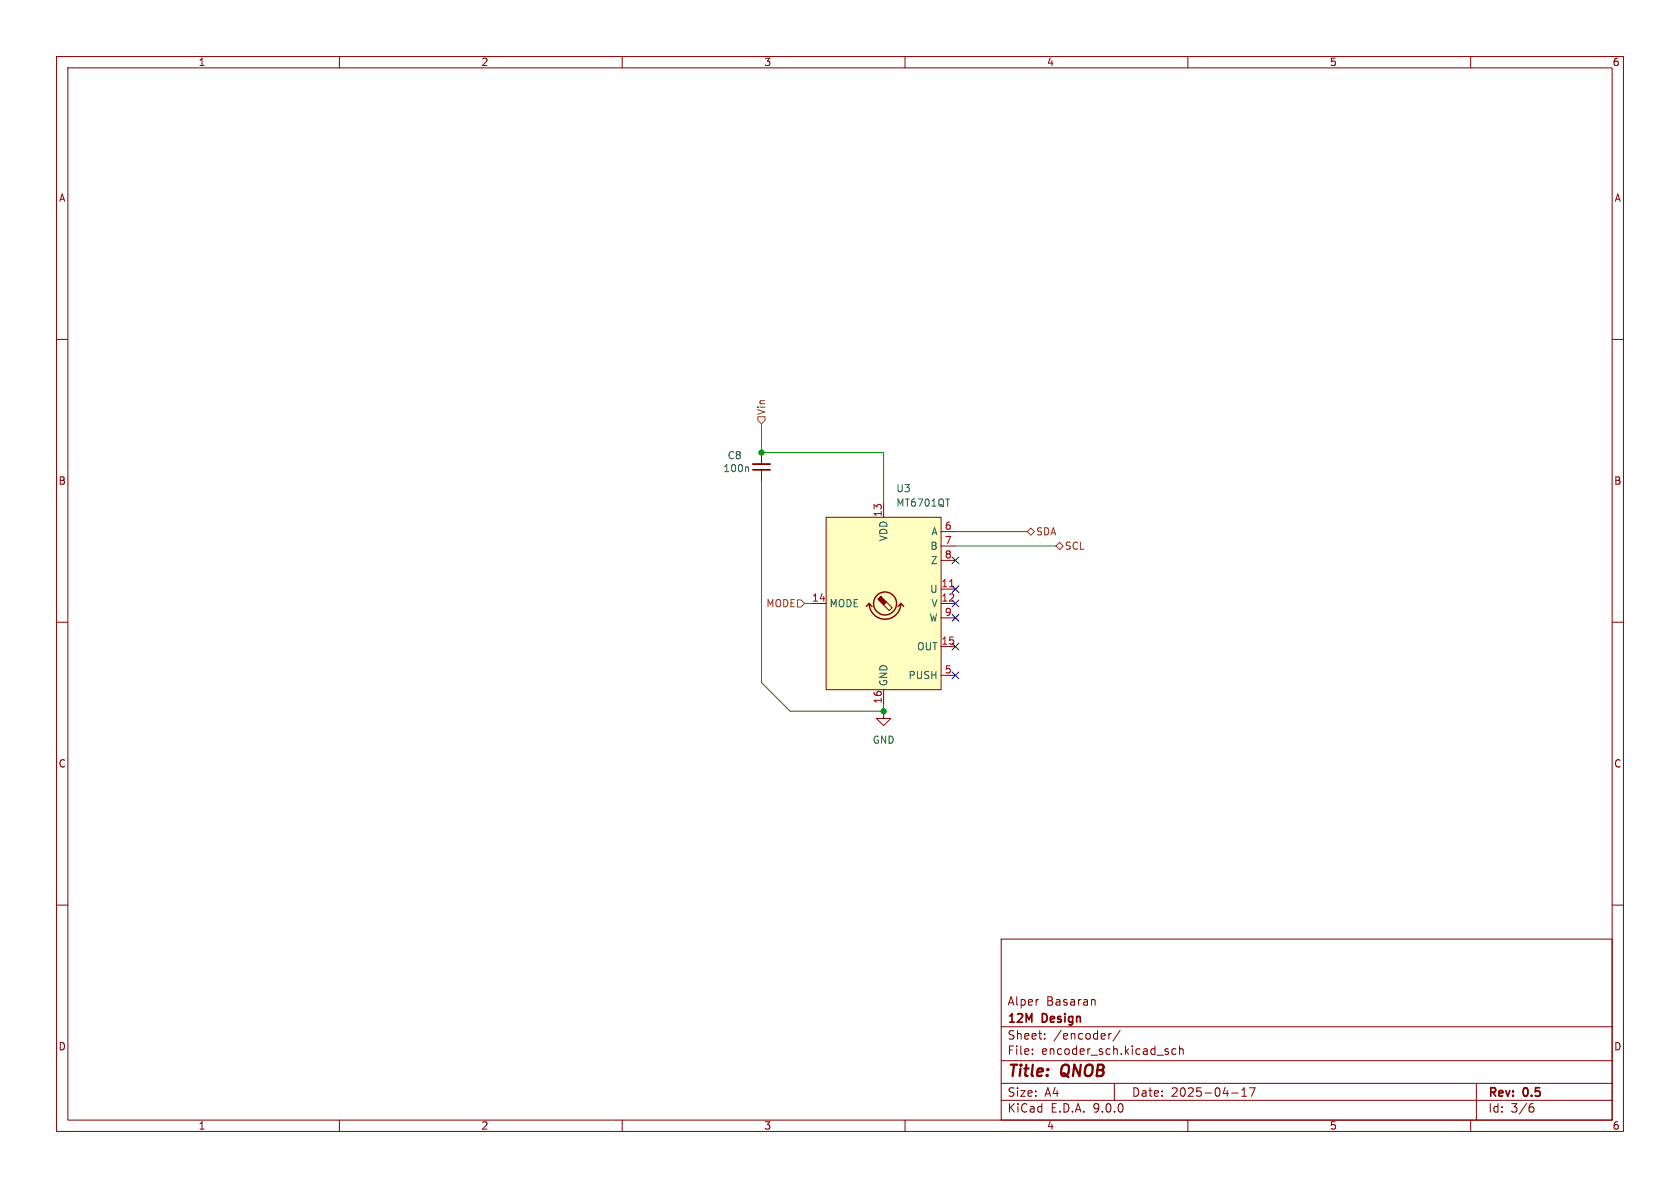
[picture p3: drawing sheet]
<svg xmlns="http://www.w3.org/2000/svg" width="297mm" height="210mm" viewBox="0 0 297 210" stroke-linecap="round" stroke-linejoin="round" font-family="sans-serif">
<g fill="none" stroke="#840000" stroke-width=".18">
<path d="M10 10h277v190h-277zM12 12h273v186h-273zM60 10v2M110 10v2M160 10v2M210 10v2M260 10v2M10 60h2M285 60h2M10 110h2M285 110h2M10 160h2"/>
<path d="M177 166h108v32h-108zM193.2 176.7h.2l.2 .2v.8M285 160h2M60 198v2M110 198v2M160 198v2M177 194.5h108M177 191.5h108M177 187.5h108M177 181.5h108M182.5 186.3v.1M182.5 185.5v.1"/>
<path d="M184.7 183.6v.1M184.7 182.8v.1M196 182.7v1M196.5 182.7l-.3 .1-.2 .2M197 191.5v3M198 182.1l-1.3 2M206.4 185.9l.2 .2-.2 .3M206.4 185.4l.1 .1M207.9 185.5l-.4-.1-.3 .3v.4l.1 .2h.6M208.5 185.5l.2-.1 .4 .1 .1 .9M208.5 184.9v1.5M210 198v2"/>
<path d="M217.7 193.2h1.2M219.5 193.8h.9M219.5 192.7l.5-.4v1.5M220.9 192.3h1l-.7 1.5M260 198v2M261 191.5v6.5M270.6 195.7h.4l.2 .3-.1 .5-.5 .1M271 195.1l-.4 .1"/>
</g>
<path d="M146 91.4h20.4v30.5h-20.4z" fill="#ffffc2"/>
<g fill="none" stroke="#840000" stroke-width=".25">
<path d="M153.7 106.7a2.79 2.79 0 0 0 2.8 2.8 2.79 2.79 0 0 0 2.8-2.8M153.7 106.7l-.5 .5M153.7 106.7l.5 .5M159.3 106.7l-.6 .5M159.3 106.7l.5 .5"/>
<circle cx="156.5" cy="106.7" r="2.03"/>
</g>
<g fill="none" stroke="#840000" stroke-width=".18">
<path d="M134.6 80v2M134.6 83.1v2M146 91.4h20.4v30.5h-20.4zM156.2 88.9v2.5M166.4 94h2.5M166.4 96.5h2.5M166.4 99.1h2.5M143.5 106.7h2.5M156.7 106.4l1 1-.5 .6-1-1.1M166.4 106.7h2.5M166.4 104.1h2.5M166.4 109.2h2.5"/>
<path d="M166.4 114.3h2.5M166.4 119.4h2.5M156.2 125.7v1.3h1.3l-1.3 1.3-1.3-1.3h1.3M156.2 121.9v2.6"/>
</g>
<path d="M155.7 105.4l1 1-.5 .5-1-1 .5-.5 .1 .1z" fill="#840000" stroke="#840000" stroke-width=".18"/>
<path d="M167.9 103.7h.7" fill="none" stroke="#a90000" stroke-width=".18"/>
<path d="M133.1 83.1h3" fill="none" stroke="#840000" stroke-width=".3"/>
<path d="M133.1 82h3" fill="none" stroke="#840000" stroke-width=".33"/>
<path d="M132.2 82.5l.1 .2v.7" fill="none" stroke="#006464" stroke-width=".18"/>
<path d="M134 73.7h1.3v.6l-.7 .6-.6-.6zM181.6 94l.6-.7 .7 .7-.7 .6zM186.7 96.5l.6-.6 .7 .6-.7 .7zM141 106h.6l.6 .7-.6 .6h-.6z" fill="none" stroke="#725600" stroke-width=".18"/>
<path d="M134.6 74.9v5.1h21.6v8.9M134.6 85.1v35.6l5.1 5h16.5v-1.2M168.9 94h12.7M168.9 96.5h17.8M142.2 106.7h1.3" fill="none" stroke="#009600" stroke-width=".18"/>
<path d="M168.3 98.5l1.2 1.2M169.5 98.5l-1.2 1.2M168.3 118.8l1.2 1.2M168.3 108.6l1.2 1.2M168.3 113.7l1.2 1.2M168.3 106.1l1.2 1.2M168.3 103.5l1.2 1.2M169.5 118.8l-1.2 1.2M169.5 108.6l-1.2 1.2M169.5 113.7l-1.2 1.2M169.5 106.1l-1.2 1.2M169.5 103.5l-1.2 1.2" fill="none" stroke="#000084" stroke-width=".18"/>
<g fill="#009600" stroke="#009600" stroke-width=".18">
<circle cx="156.2" cy="125.7" r=".46"/>
<circle cx="134.6" cy="80" r=".46"/>
</g>
<g font-size="2.8" fill="#840000">
<text x="178" y="190.9">Title:</text>
<text x="187.7" y="190.9">QNOB</text>
</g>
<g font-size="2.1" fill="#840000">
<text x="178" y="178">Alper</text>
<text x="184.9" y="178">Basaran</text>
<text x="178" y="184">Sheet:</text>
<text x="178" y="181.2">12M</text>
<text x="184.3" y="181.2">Design</text>
<text x="186.2" y="184">/encoder/</text>
<text x="178" y="186.7">File:</text>
<text x="184.1" y="186.7">encoder_sch.kicad_sch</text>
<text x="178" y="196.9">KiCad</text>
<text x="178" y="194.1">Size:</text>
<text x="184.7" y="194.1">A4</text>
<text x="185.7" y="196.9">E.D.A.</text>
<text x="193.3" y="196.9">9.0.0</text>
<text x="200" y="194.1">Date:</text>
<text x="207" y="194.1">2025-04-17</text>
<text x="263" y="194.3">Rev:</text>
<text x="263" y="196.9">Id:</text>
<text x="267.1" y="196.9">3/6</text>
<text x="269.4" y="194.3">0.5</text>
</g>
<g font-size="1.8" fill="#840000">
<text x="35" y="11.9">1</text>
<text x="85" y="11.9">2</text>
<text x="135" y="11.9">3</text>
<text x="185" y="11.9">4</text>
<text x="235" y="11.9">5</text>
<text x="285" y="11.9">6</text>
<text x="10.3" y="35.9">A</text>
<text x="285.3" y="35.9">A</text>
<text x="10.3" y="85.9">B</text>
<text x="285.3" y="85.9">B</text>
<text x="10.3" y="135.9">C</text>
<text x="285.3" y="135.9">C</text>
<text x="10.3" y="185.9">D</text>
<text x="285.3" y="185.9">D</text>
<text x="35" y="199.9">1</text>
<text x="85" y="199.9">2</text>
<text x="135" y="199.9">3</text>
<text x="185" y="199.9">4</text>
<text x="235" y="199.9">5</text>
<text x="285" y="199.9">6</text>
</g>
<g font-size="1.8" fill="#725600">
<text x="135.5" y="73.5" transform="rotate(-90 135.5 73.5)">Vin</text>
<text x="183.1" y="94.8">SDA</text>
<text x="188.2" y="97.4">SCL</text>
<text x="135.4" y="107.5">MODE</text>
</g>
<g font-size="1.8" fill="#006464">
<text x="127.8" y="83.7">100n</text>
<text x="128.5" y="81.4">C8</text>
<text x="158.4" y="89.8">MT6701QT</text>
<text x="158.4" y="87.2">U3</text>
<text x="157.1" y="95.8" transform="rotate(-90 157.1 95.8)">VDD</text>
<text x="164.6" y="94.8">A</text>
<text x="164.4" y="97.4">B</text>
<text x="164.4" y="99.9">Z</text>
<text x="146.6" y="107.5">MODE</text>
<text x="164.3" y="105">U</text>
<text x="164.6" y="107.5">V</text>
<text x="164.2" y="110.1">W</text>
<text x="162" y="115.2">OUT</text>
<text x="157.1" y="121.4" transform="rotate(-90 157.1 121.4)">GND</text>
<text x="160.5" y="120.2">PUSH</text>
<text x="154.2" y="131.7">GND</text>
</g>
<g font-size="1.8" fill="#a90000">
<text x="156" y="91.5" transform="rotate(-90 156 91.5)">13</text>
<text x="166.9" y="93.7">6</text>
<text x="166.9" y="96.3">7</text>
<text x="166.9" y="98.8">8</text>
<text x="143.5" y="106.4">14</text>
<text x="166.3" y="103.9">11</text>
<text x="166.3" y="106.4">12</text>
<text x="166.9" y="109">9</text>
<text x="166.3" y="114">15</text>
<text x="166.9" y="119.1">5</text>
<text x="156" y="124.5" transform="rotate(-90 156 124.5)">16</text>
</g>
</svg>
